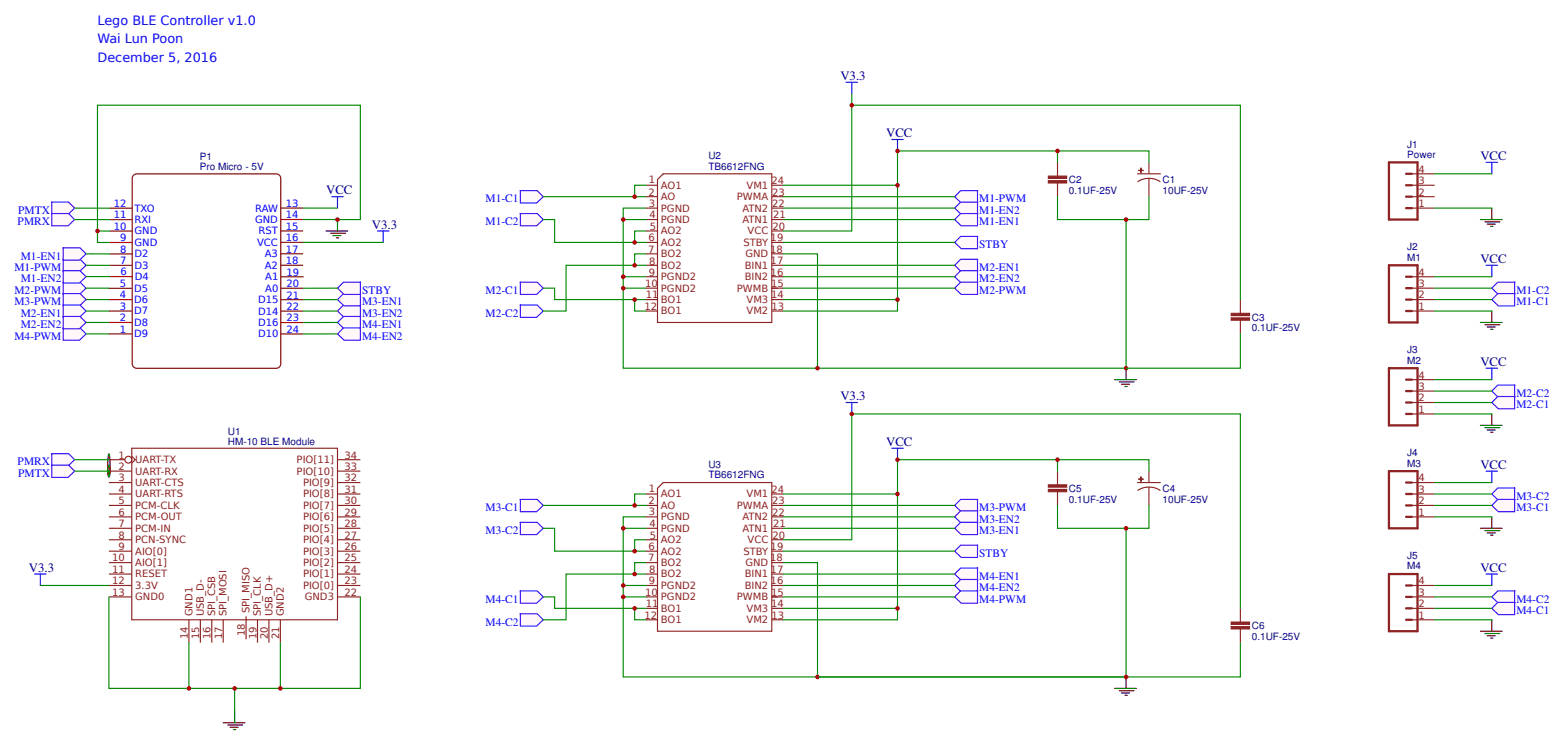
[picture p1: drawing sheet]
# EasyEDA schematic Lego_BLE_controller_schematic_v1.json

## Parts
C1  10UF-25V  [EIA6032-NOM]
C2  0.1UF-25V  [0603-CAP]
C3  0.1UF-25V  [0603-CAP]
C4  10UF-25V  [EIA6032-NOM]
C5  0.1UF-25V  [0603-CAP]
C6  0.1UF-25V  [0603-CAP]
J1  Power  [JST-XH 4]
J2  M1  [JST-XH 4]
J3  M2  [JST-XH 4]
J4  M3  [JST-XH 4]
J5  M4  [JST-XH 4]
P1  Pro Micro - 5V  [Pro Micro - 5V]
U1  HM-10 BLE Module  [BT34P-SMD-1.5-26.9X13.0X2.2MM]
U2  TB6612FNG  [SSOP24-0.65-8.9X5.3MM]
U3  TB6612FNG  [SSOP24-0.65-8.9X5.3MM]

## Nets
GND: C1.C(-) C2.2 C3.2 C4.C(-) C5.2 C6.2 J1.1 J2.1 J3.1 J4.1 J5.1 P1.9(GND) P1.10(GND) P1.14(GND) U1.13(GND0) U1.14(GND1) U1.21(GND2) U1.22(GND3) U2.3(PGND) U2.4(PGND) U2.9(PGND2) U2.10(PGND2) U2.18(GND) U3.3(PGND) U3.4(PGND) U3.9(PGND2) U3.10(PGND2) U3.18(GND)
V3.3: C3.1 C6.1 P1.16(VCC) U1.12(3.3V) U2.20(VCC) U3.20(VCC)
VCC: C1.A(+) C2.1 C4.A(+) C5.1 J1.4 J2.4 J3.4 J4.4 J5.4 P1.13(RAW) U2.13(VM2) U2.14(VM3) U2.24(VM1) U3.13(VM2) U3.14(VM3) U3.24(VM1)
M1-C1: J2.2 U2.1(AO1) U2.2(AO)
M1-C2: J2.3 U2.5(AO2) U2.6(AO2)
M1-EN1: P1.8(D2) U2.21(ATN1)
M1-EN2: P1.6(D4) U2.22(ATN2)
M1-PWM: P1.7(D3) U2.23(PWMA)
M2-C1: J3.2 U2.11(BO1) U2.12(BO1)
M2-C2: J3.3 U2.7(BO2) U2.8(BO2)
M2-EN1: P1.3(D7) U2.17(BIN1)
M2-EN2: P1.2(D8) U2.16(BIN2)
M2-PWM: P1.5(D5) U2.15(PWMB)
M3-C1: J4.2 U3.1(AO1) U3.2(AO)
M3-C2: J4.3 U3.5(AO2) U3.6(AO2)
M3-EN1: P1.21(D15) U3.21(ATN1)
M3-EN2: P1.22(D14) U3.22(ATN2)
M3-PWM: P1.4(D6) U3.23(PWMA)
M4-C1: J5.2 U3.11(BO1) U3.12(BO1)
M4-C2: J5.3 U3.7(BO2) U3.8(BO2)
M4-EN1: P1.23(D16) U3.17(BIN1)
M4-EN2: P1.24(D10) U3.16(BIN2)
M4-PWM: P1.1(D9) U3.15(PWMB)
PMRX: P1.11(RXI) U1.1(UART-TX)
PMTX: P1.12(TXO) U1.2(UART-RX)
STBY: P1.20(A0) U2.19(STBY) U3.19(STBY)

Not connected (* = marked no-connect by the designer): J1 2 3; P1 15(RST) 17(A3) 18(A2) 19(A1); U1 3(UART-CTS) 4(UART-RTS) 5(PCM-CLK) 6(PCM-OUT) 7(PCM-IN) 8(PCN-SYNC) 9(AIO[0]) 10(AIO[1]) 11(RESET) 15(USB_D-) 16(SPI_CSB) 17(SPI_MOSI) 18(SPI_MISO) 19(SPI_CLK) 20(USB_D+) 23(PIO[0]) 24(PIO[1]) 25(PIO[2]) 26(PIO[3]) 27(PIO[4]) 28(PIO[5]) 29(PIO[6]) 30(PIO[7]) 31(PIO[8]) 32(PIO[9]) 33(PIO[10]) 34(PIO[11])

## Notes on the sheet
- Lego BLE Controller v1.0
  Wai Lun Poon
  December 5, 2016
